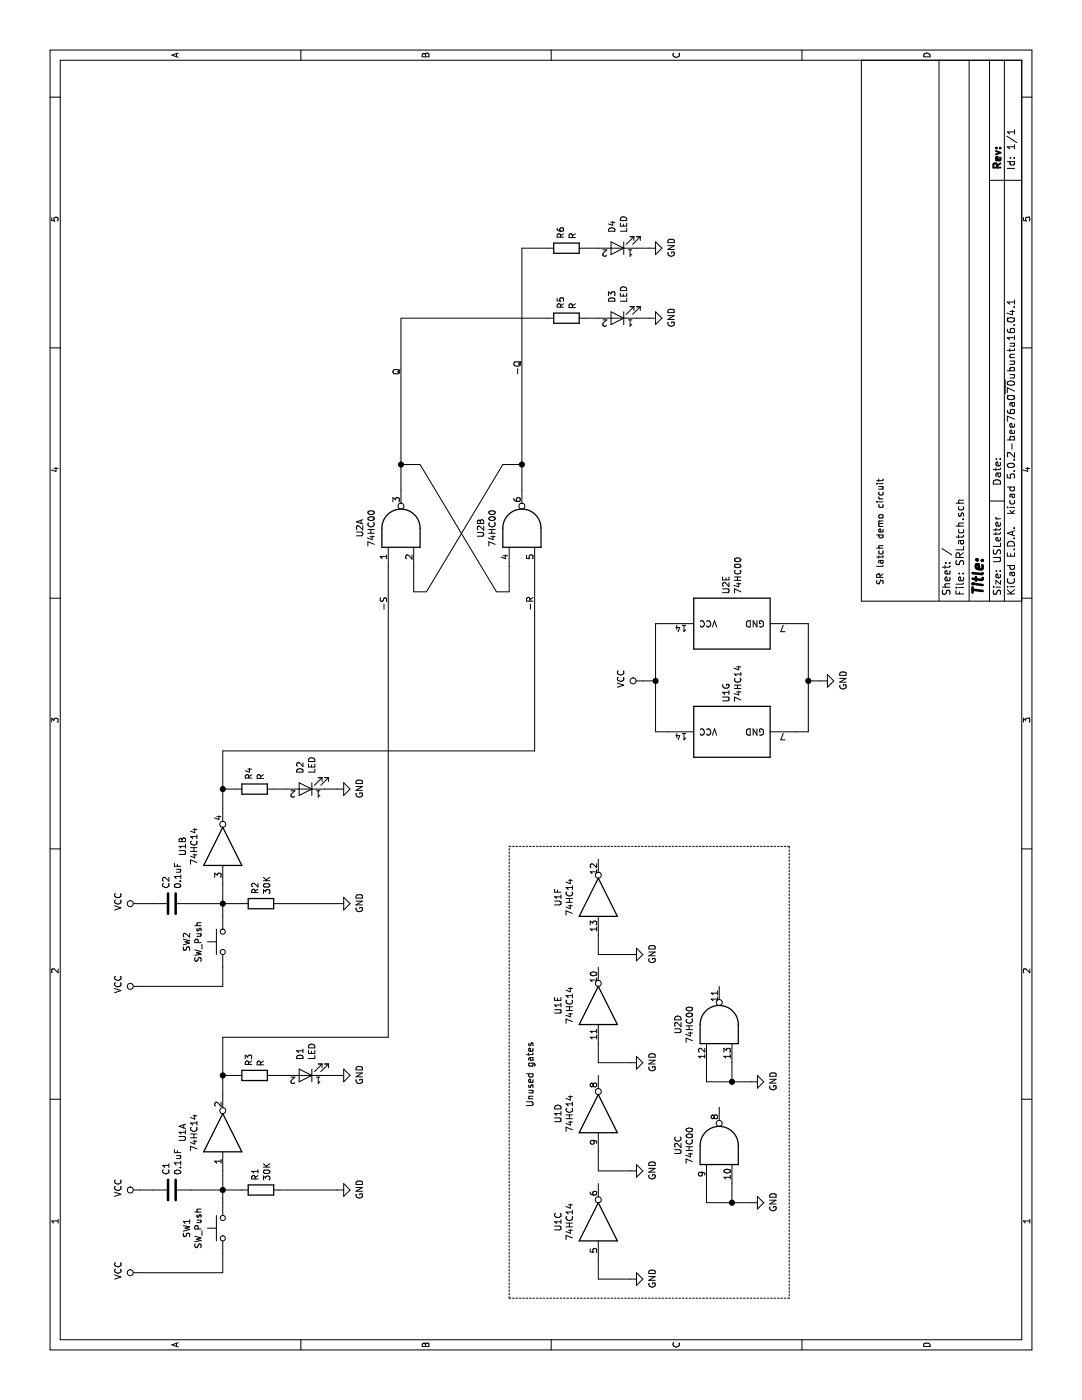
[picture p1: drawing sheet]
EESchema Schematic File Version 4
LIBS:SRLatch-cache
EELAYER 26 0
EELAYER END
$Descr USLetter 11000 8500
encoding utf-8
Sheet 1 1
Title ""
Date ""
Rev ""
Comp ""
Comment1 ""
Comment2 ""
Comment3 ""
Comment4 ""
$EndDescr
$Comp
L Switch:SW_Push SW1
U 1 1
P 1350 1750
F 0 "SW1" H 1350 2035 50  0000 C CNN
F 1 "SW_Push" H 1350 1944 50  0000 C CNN
F 2 "" H 1350 1950 50  0001 C CNN
F 3 "" H 1350 1950 50  0001 C CNN
	1    1350 1750
	1    0    0    -1  
$EndComp
Wire Wire Line
	1150 1750 1000 1750
Wire Wire Line
	1000 1750 1000 1100
$Comp
L power:VCC #PWR?
U 1 1
P 1000 1100
F 0 "#PWR?" H 1000 950 50  0001 C CNN
F 1 "VCC" H 1017 1273 50  0000 C CNN
F 2 "" H 1000 1100 50  0001 C CNN
F 3 "" H 1000 1100 50  0001 C CNN
	1    1000 1100
	1    0    0    -1  
$EndComp
Wire Wire Line
	1550 1750 1650 1750
$Comp
L 74xx:74HC14 U1
U 1 1
P 2100 1750
F 0 "U1" H 2100 2067 50  0000 C CNN
F 1 "74HC14" H 2100 1976 50  0000 C CNN
F 2 "" H 2100 1750 50  0001 C CNN
F 3 "" H 2100 1750 50  0001 C CNN
	1    2100 1750
	1    0    0    -1  
$EndComp
$Comp
L device:C C1
U 1 1
P 1650 1350
F 0 "C1" H 1765 1396 50  0000 L CNN
F 1 "0.1uF" H 1765 1305 50  0000 L CNN
F 2 "" H 1688 1200 50  0001 C CNN
F 3 "" H 1650 1350 50  0001 C CNN
	1    1650 1350
	1    0    0    -1  
$EndComp
Wire Wire Line
	1650 1500 1650 1750
Connection ~ 1650 1750
Wire Wire Line
	1650 1750 1800 1750
$Comp
L power:VCC #PWR?
U 1 1
P 1650 1100
F 0 "#PWR?" H 1650 950 50  0001 C CNN
F 1 "VCC" H 1667 1273 50  0000 C CNN
F 2 "" H 1650 1100 50  0001 C CNN
F 3 "" H 1650 1100 50  0001 C CNN
	1    1650 1100
	1    0    0    -1  
$EndComp
Wire Wire Line
	1650 1200 1650 1100
$Comp
L device:R R1
U 1 1
P 1650 2050
F 0 "R1" H 1720 2096 50  0000 L CNN
F 1 "30K" H 1720 2005 50  0000 L CNN
F 2 "" V 1580 2050 50  0001 C CNN
F 3 "" H 1650 2050 50  0001 C CNN
	1    1650 2050
	1    0    0    -1  
$EndComp
Wire Wire Line
	1650 1900 1650 1750
Wire Wire Line
	1650 2200 1650 2650
$Comp
L power:GND #PWR?
U 1 1
P 1650 2650
F 0 "#PWR?" H 1650 2400 50  0001 C CNN
F 1 "GND" H 1655 2477 50  0000 C CNN
F 2 "" H 1650 2650 50  0001 C CNN
F 3 "" H 1650 2650 50  0001 C CNN
	1    1650 2650
	1    0    0    -1  
$EndComp
$Comp
L device:R R3
U 1 1
P 2550 2000
F 0 "R3" H 2620 2046 50  0000 L CNN
F 1 "R" H 2620 1955 50  0000 L CNN
F 2 "" V 2480 2000 50  0001 C CNN
F 3 "" H 2550 2000 50  0001 C CNN
	1    2550 2000
	1    0    0    -1  
$EndComp
$Comp
L device:LED D1
U 1 1
P 2550 2400
F 0 "D1" V 2588 2283 50  0000 R CNN
F 1 "LED" V 2497 2283 50  0000 R CNN
F 2 "" H 2550 2400 50  0001 C CNN
F 3 "" H 2550 2400 50  0001 C CNN
	1    2550 2400
	0    -1   -1   0   
$EndComp
$Comp
L power:GND #PWR?
U 1 1
P 2550 2650
F 0 "#PWR?" H 2550 2400 50  0001 C CNN
F 1 "GND" H 2555 2477 50  0000 C CNN
F 2 "" H 2550 2650 50  0001 C CNN
F 3 "" H 2550 2650 50  0001 C CNN
	1    2550 2650
	1    0    0    -1  
$EndComp
Wire Wire Line
	2550 2150 2550 2250
Wire Wire Line
	2550 2550 2550 2650
Wire Wire Line
	2400 1750 2550 1750
Wire Wire Line
	2550 1850 2550 1750
Connection ~ 2550 1750
Wire Wire Line
	2550 1750 2850 1750
$Comp
L Switch:SW_Push SW2
U 1 1
P 3600 1750
F 0 "SW2" H 3600 2035 50  0000 C CNN
F 1 "SW_Push" H 3600 1944 50  0000 C CNN
F 2 "" H 3600 1950 50  0001 C CNN
F 3 "" H 3600 1950 50  0001 C CNN
	1    3600 1750
	1    0    0    -1  
$EndComp
Wire Wire Line
	3400 1750 3250 1750
Wire Wire Line
	3250 1750 3250 1100
$Comp
L power:VCC #PWR?
U 1 1
P 3250 1100
F 0 "#PWR?" H 3250 950 50  0001 C CNN
F 1 "VCC" H 3267 1273 50  0000 C CNN
F 2 "" H 3250 1100 50  0001 C CNN
F 3 "" H 3250 1100 50  0001 C CNN
	1    3250 1100
	1    0    0    -1  
$EndComp
Wire Wire Line
	3800 1750 3900 1750
$Comp
L device:C C2
U 1 1
P 3900 1350
F 0 "C2" H 4015 1396 50  0000 L CNN
F 1 "0.1uF" H 4015 1305 50  0000 L CNN
F 2 "" H 3938 1200 50  0001 C CNN
F 3 "" H 3900 1350 50  0001 C CNN
	1    3900 1350
	1    0    0    -1  
$EndComp
Wire Wire Line
	3900 1500 3900 1750
Connection ~ 3900 1750
Wire Wire Line
	3900 1750 4050 1750
$Comp
L power:VCC #PWR?
U 1 1
P 3900 1100
F 0 "#PWR?" H 3900 950 50  0001 C CNN
F 1 "VCC" H 3917 1273 50  0000 C CNN
F 2 "" H 3900 1100 50  0001 C CNN
F 3 "" H 3900 1100 50  0001 C CNN
	1    3900 1100
	1    0    0    -1  
$EndComp
Wire Wire Line
	3900 1200 3900 1100
$Comp
L device:R R2
U 1 1
P 3900 2050
F 0 "R2" H 3970 2096 50  0000 L CNN
F 1 "30K" H 3970 2005 50  0000 L CNN
F 2 "" V 3830 2050 50  0001 C CNN
F 3 "" H 3900 2050 50  0001 C CNN
	1    3900 2050
	1    0    0    -1  
$EndComp
Wire Wire Line
	3900 1900 3900 1750
Wire Wire Line
	3900 2200 3900 2650
$Comp
L power:GND #PWR?
U 1 1
P 3900 2650
F 0 "#PWR?" H 3900 2400 50  0001 C CNN
F 1 "GND" H 3905 2477 50  0000 C CNN
F 2 "" H 3900 2650 50  0001 C CNN
F 3 "" H 3900 2650 50  0001 C CNN
	1    3900 2650
	1    0    0    -1  
$EndComp
$Comp
L device:R R4
U 1 1
P 4800 2000
F 0 "R4" H 4870 2046 50  0000 L CNN
F 1 "R" H 4870 1955 50  0000 L CNN
F 2 "" V 4730 2000 50  0001 C CNN
F 3 "" H 4800 2000 50  0001 C CNN
	1    4800 2000
	1    0    0    -1  
$EndComp
$Comp
L device:LED D2
U 1 1
P 4800 2400
F 0 "D2" V 4838 2283 50  0000 R CNN
F 1 "LED" V 4747 2283 50  0000 R CNN
F 2 "" H 4800 2400 50  0001 C CNN
F 3 "" H 4800 2400 50  0001 C CNN
	1    4800 2400
	0    -1   -1   0   
$EndComp
$Comp
L power:GND #PWR?
U 1 1
P 4800 2650
F 0 "#PWR?" H 4800 2400 50  0001 C CNN
F 1 "GND" H 4805 2477 50  0000 C CNN
F 2 "" H 4800 2650 50  0001 C CNN
F 3 "" H 4800 2650 50  0001 C CNN
	1    4800 2650
	1    0    0    -1  
$EndComp
Wire Wire Line
	4800 2150 4800 2250
Wire Wire Line
	4800 2550 4800 2650
Wire Wire Line
	4650 1750 4800 1750
Wire Wire Line
	4800 1850 4800 1750
Connection ~ 4800 1750
Wire Wire Line
	4800 1750 5100 1750
Text Notes 6400 6950 0    50   ~ 0
SR latch demo circuit
$Comp
L 74xx:74HC14 U1
U 2 1
P 4350 1750
F 0 "U1" H 4350 2067 50  0000 C CNN
F 1 "74HC14" H 4350 1976 50  0000 C CNN
F 2 "" H 4350 1750 50  0001 C CNN
F 3 "" H 4350 1750 50  0001 C CNN
	2    4350 1750
	1    0    0    -1  
$EndComp
$Comp
L 74xx:74HC00 U2
U 1 1
P 6850 3150
F 0 "U2" H 6850 3475 50  0000 C CNN
F 1 "74HC00" H 6850 3384 50  0000 C CNN
F 2 "" H 6850 3150 50  0001 C CNN
F 3 "" H 6850 3150 50  0001 C CNN
	1    6850 3150
	1    0    0    -1  
$EndComp
$Comp
L 74xx:74HC00 U2
U 2 1
P 6850 4100
F 0 "U2" H 6850 4425 50  0000 C CNN
F 1 "74HC00" H 6850 4334 50  0000 C CNN
F 2 "" H 6850 4100 50  0001 C CNN
F 3 "" H 6850 4100 50  0001 C CNN
	2    6850 4100
	1    0    0    -1  
$EndComp
Wire Wire Line
	7150 3150 7350 3150
Wire Wire Line
	7150 4100 7350 4100
Wire Wire Line
	7350 3300 7350 3150
Connection ~ 7350 3150
Wire Wire Line
	7350 3300 6350 3900
Wire Wire Line
	6550 4000 6350 4000
Wire Wire Line
	6350 4000 6350 3900
Wire Wire Line
	7350 3950 7350 4100
Connection ~ 7350 4100
Wire Wire Line
	7350 3950 6350 3350
Wire Wire Line
	6550 3250 6350 3250
Wire Wire Line
	6350 3250 6350 3350
Text Label 8050 3150 0    50   ~ 0
Q
Text Label 8050 4100 0    50   ~ 0
-Q
Wire Wire Line
	6550 3050 2850 3050
Wire Wire Line
	2850 3050 2850 1750
Wire Wire Line
	6550 4200 5100 4200
Wire Wire Line
	5100 4200 5100 1750
$Comp
L device:R R5
U 1 1
P 8500 4450
F 0 "R5" H 8570 4496 50  0000 L CNN
F 1 "R" H 8570 4405 50  0000 L CNN
F 2 "" V 8430 4450 50  0001 C CNN
F 3 "" H 8500 4450 50  0001 C CNN
	1    8500 4450
	1    0    0    -1  
$EndComp
$Comp
L device:LED D3
U 1 1
P 8500 4850
F 0 "D3" V 8538 4733 50  0000 R CNN
F 1 "LED" V 8447 4733 50  0000 R CNN
F 2 "" H 8500 4850 50  0001 C CNN
F 3 "" H 8500 4850 50  0001 C CNN
	1    8500 4850
	0    -1   -1   0   
$EndComp
$Comp
L power:GND #PWR?
U 1 1
P 8500 5100
F 0 "#PWR?" H 8500 4850 50  0001 C CNN
F 1 "GND" H 8505 4927 50  0000 C CNN
F 2 "" H 8500 5100 50  0001 C CNN
F 3 "" H 8500 5100 50  0001 C CNN
	1    8500 5100
	1    0    0    -1  
$EndComp
Wire Wire Line
	8500 4600 8500 4700
Wire Wire Line
	8500 5000 8500 5100
$Comp
L device:R R6
U 1 1
P 9050 4450
F 0 "R6" H 9120 4496 50  0000 L CNN
F 1 "R" H 9120 4405 50  0000 L CNN
F 2 "" V 8980 4450 50  0001 C CNN
F 3 "" H 9050 4450 50  0001 C CNN
	1    9050 4450
	1    0    0    -1  
$EndComp
$Comp
L device:LED D4
U 1 1
P 9050 4850
F 0 "D4" V 9088 4733 50  0000 R CNN
F 1 "LED" V 8997 4733 50  0000 R CNN
F 2 "" H 9050 4850 50  0001 C CNN
F 3 "" H 9050 4850 50  0001 C CNN
	1    9050 4850
	0    -1   -1   0   
$EndComp
$Comp
L power:GND #PWR?
U 1 1
P 9050 5100
F 0 "#PWR?" H 9050 4850 50  0001 C CNN
F 1 "GND" H 9055 4927 50  0000 C CNN
F 2 "" H 9050 5100 50  0001 C CNN
F 3 "" H 9050 5100 50  0001 C CNN
	1    9050 5100
	1    0    0    -1  
$EndComp
Wire Wire Line
	9050 4600 9050 4700
Wire Wire Line
	9050 5000 9050 5100
Wire Wire Line
	8500 4300 8500 3150
Wire Wire Line
	7350 3150 8500 3150
Wire Wire Line
	9050 4300 9050 4100
Wire Wire Line
	7350 4100 9050 4100
$Comp
L 74xx:74HC00 U2
U 3 1
P 2000 5650
F 0 "U2" H 2000 5975 50  0000 C CNN
F 1 "74HC00" H 2000 5884 50  0000 C CNN
F 2 "" H 2000 5650 50  0001 C CNN
F 3 "" H 2000 5650 50  0001 C CNN
	3    2000 5650
	1    0    0    -1  
$EndComp
$Comp
L 74xx:74HC00 U2
U 4 1
P 2950 5650
F 0 "U2" H 2950 5975 50  0000 C CNN
F 1 "74HC00" H 2950 5884 50  0000 C CNN
F 2 "" H 2950 5650 50  0001 C CNN
F 3 "" H 2950 5650 50  0001 C CNN
	4    2950 5650
	1    0    0    -1  
$EndComp
$Comp
L 74xx:74HC14 U1
U 3 1
P 1400 4700
F 0 "U1" H 1400 5017 50  0000 C CNN
F 1 "74HC14" H 1400 4926 50  0000 C CNN
F 2 "" H 1400 4700 50  0001 C CNN
F 3 "" H 1400 4700 50  0001 C CNN
	3    1400 4700
	1    0    0    -1  
$EndComp
$Comp
L 74xx:74HC14 U1
U 4 1
P 2250 4700
F 0 "U1" H 2250 5017 50  0000 C CNN
F 1 "74HC14" H 2250 4926 50  0000 C CNN
F 2 "" H 2250 4700 50  0001 C CNN
F 3 "" H 2250 4700 50  0001 C CNN
	4    2250 4700
	1    0    0    -1  
$EndComp
$Comp
L 74xx:74HC14 U1
U 5 1
P 3100 4700
F 0 "U1" H 3100 5017 50  0000 C CNN
F 1 "74HC14" H 3100 4926 50  0000 C CNN
F 2 "" H 3100 4700 50  0001 C CNN
F 3 "" H 3100 4700 50  0001 C CNN
	5    3100 4700
	1    0    0    -1  
$EndComp
$Comp
L 74xx:74HC14 U1
U 6 1
P 3950 4700
F 0 "U1" H 3950 5017 50  0000 C CNN
F 1 "74HC14" H 3950 4926 50  0000 C CNN
F 2 "" H 3950 4700 50  0001 C CNN
F 3 "" H 3950 4700 50  0001 C CNN
	6    3950 4700
	1    0    0    -1  
$EndComp
Wire Wire Line
	1100 4700 950  4700
Wire Wire Line
	950  4700 950  4950
$Comp
L power:GND #PWR?
U 1 1
P 950 4950
F 0 "#PWR?" H 950 4700 50  0001 C CNN
F 1 "GND" H 955 4777 50  0000 C CNN
F 2 "" H 950 4950 50  0001 C CNN
F 3 "" H 950 4950 50  0001 C CNN
	1    950  4950
	1    0    0    -1  
$EndComp
Wire Wire Line
	1950 4700 1800 4700
Wire Wire Line
	1800 4700 1800 4950
$Comp
L power:GND #PWR?
U 1 1
P 1800 4950
F 0 "#PWR?" H 1800 4700 50  0001 C CNN
F 1 "GND" H 1805 4777 50  0000 C CNN
F 2 "" H 1800 4950 50  0001 C CNN
F 3 "" H 1800 4950 50  0001 C CNN
	1    1800 4950
	1    0    0    -1  
$EndComp
Wire Wire Line
	2800 4700 2650 4700
Wire Wire Line
	2650 4700 2650 4950
$Comp
L power:GND #PWR?
U 1 1
P 2650 4950
F 0 "#PWR?" H 2650 4700 50  0001 C CNN
F 1 "GND" H 2655 4777 50  0000 C CNN
F 2 "" H 2650 4950 50  0001 C CNN
F 3 "" H 2650 4950 50  0001 C CNN
	1    2650 4950
	1    0    0    -1  
$EndComp
Wire Wire Line
	3650 4700 3500 4700
Wire Wire Line
	3500 4700 3500 4950
$Comp
L power:GND #PWR?
U 1 1
P 3500 4950
F 0 "#PWR?" H 3500 4700 50  0001 C CNN
F 1 "GND" H 3505 4777 50  0000 C CNN
F 2 "" H 3500 4950 50  0001 C CNN
F 3 "" H 3500 4950 50  0001 C CNN
	1    3500 4950
	1    0    0    -1  
$EndComp
Wire Wire Line
	1700 5550 1550 5550
Wire Wire Line
	1550 5550 1550 5750
Wire Wire Line
	1700 5750 1550 5750
Connection ~ 1550 5750
Wire Wire Line
	1550 5750 1550 5900
$Comp
L power:GND #PWR?
U 1 1
P 1550 5900
F 0 "#PWR?" H 1550 5650 50  0001 C CNN
F 1 "GND" H 1555 5727 50  0000 C CNN
F 2 "" H 1550 5900 50  0001 C CNN
F 3 "" H 1550 5900 50  0001 C CNN
	1    1550 5900
	1    0    0    -1  
$EndComp
Wire Wire Line
	2650 5550 2500 5550
Wire Wire Line
	2500 5550 2500 5750
Wire Wire Line
	2650 5750 2500 5750
Connection ~ 2500 5750
Wire Wire Line
	2500 5750 2500 5900
$Comp
L power:GND #PWR?
U 1 1
P 2500 5900
F 0 "#PWR?" H 2500 5650 50  0001 C CNN
F 1 "GND" H 2505 5727 50  0000 C CNN
F 2 "" H 2500 5900 50  0001 C CNN
F 3 "" H 2500 5900 50  0001 C CNN
	1    2500 5900
	1    0    0    -1  
$EndComp
Text Notes 2300 4200 0    50   ~ 0
Unused gates
Wire Notes Line
	800  4000 4350 4000
Wire Notes Line
	4350 4000 4350 6200
Wire Notes Line
	4350 6200 800  6200
Wire Notes Line
	800  6200 800  4000
$Comp
L 74xx:74HC14 U1
U 7 1
P 5250 5750
F 0 "U1" H 5480 5796 50  0000 L CNN
F 1 "74HC14" H 5480 5705 50  0000 L CNN
F 2 "" H 5250 5750 50  0001 C CNN
F 3 "" H 5250 5750 50  0001 C CNN
	7    5250 5750
	1    0    0    -1  
$EndComp
$Comp
L 74xx:74HC00 U2
U 5 1
P 6100 5750
F 0 "U2" H 6330 5796 50  0000 L CNN
F 1 "74HC00" H 6330 5705 50  0000 L CNN
F 2 "" H 6100 5750 50  0001 C CNN
F 3 "" H 6100 5750 50  0001 C CNN
	5    6100 5750
	1    0    0    -1  
$EndComp
Wire Wire Line
	5250 5250 5250 5150
Wire Wire Line
	5250 5150 5650 5150
Wire Wire Line
	5650 5150 5650 5050
$Comp
L power:VCC #PWR?
U 1 1
P 5650 5050
F 0 "#PWR?" H 5650 4900 50  0001 C CNN
F 1 "VCC" H 5667 5223 50  0000 C CNN
F 2 "" H 5650 5050 50  0001 C CNN
F 3 "" H 5650 5050 50  0001 C CNN
	1    5650 5050
	1    0    0    -1  
$EndComp
Wire Wire Line
	6100 5250 6100 5150
Wire Wire Line
	6100 5150 5650 5150
Connection ~ 5650 5150
Wire Wire Line
	5250 6250 5250 6350
Wire Wire Line
	5250 6350 5650 6350
Wire Wire Line
	5650 6350 5650 6450
$Comp
L power:GND #PWR?
U 1 1
P 5650 6450
F 0 "#PWR?" H 5650 6200 50  0001 C CNN
F 1 "GND" H 5655 6277 50  0000 C CNN
F 2 "" H 5650 6450 50  0001 C CNN
F 3 "" H 5650 6450 50  0001 C CNN
	1    5650 6450
	1    0    0    -1  
$EndComp
Wire Wire Line
	6100 6250 6100 6350
Wire Wire Line
	6100 6350 5650 6350
Connection ~ 5650 6350
Text Label 6200 3050 0    50   ~ 0
-S
Text Label 6200 4200 0    50   ~ 0
-R
$EndSCHEMATC
